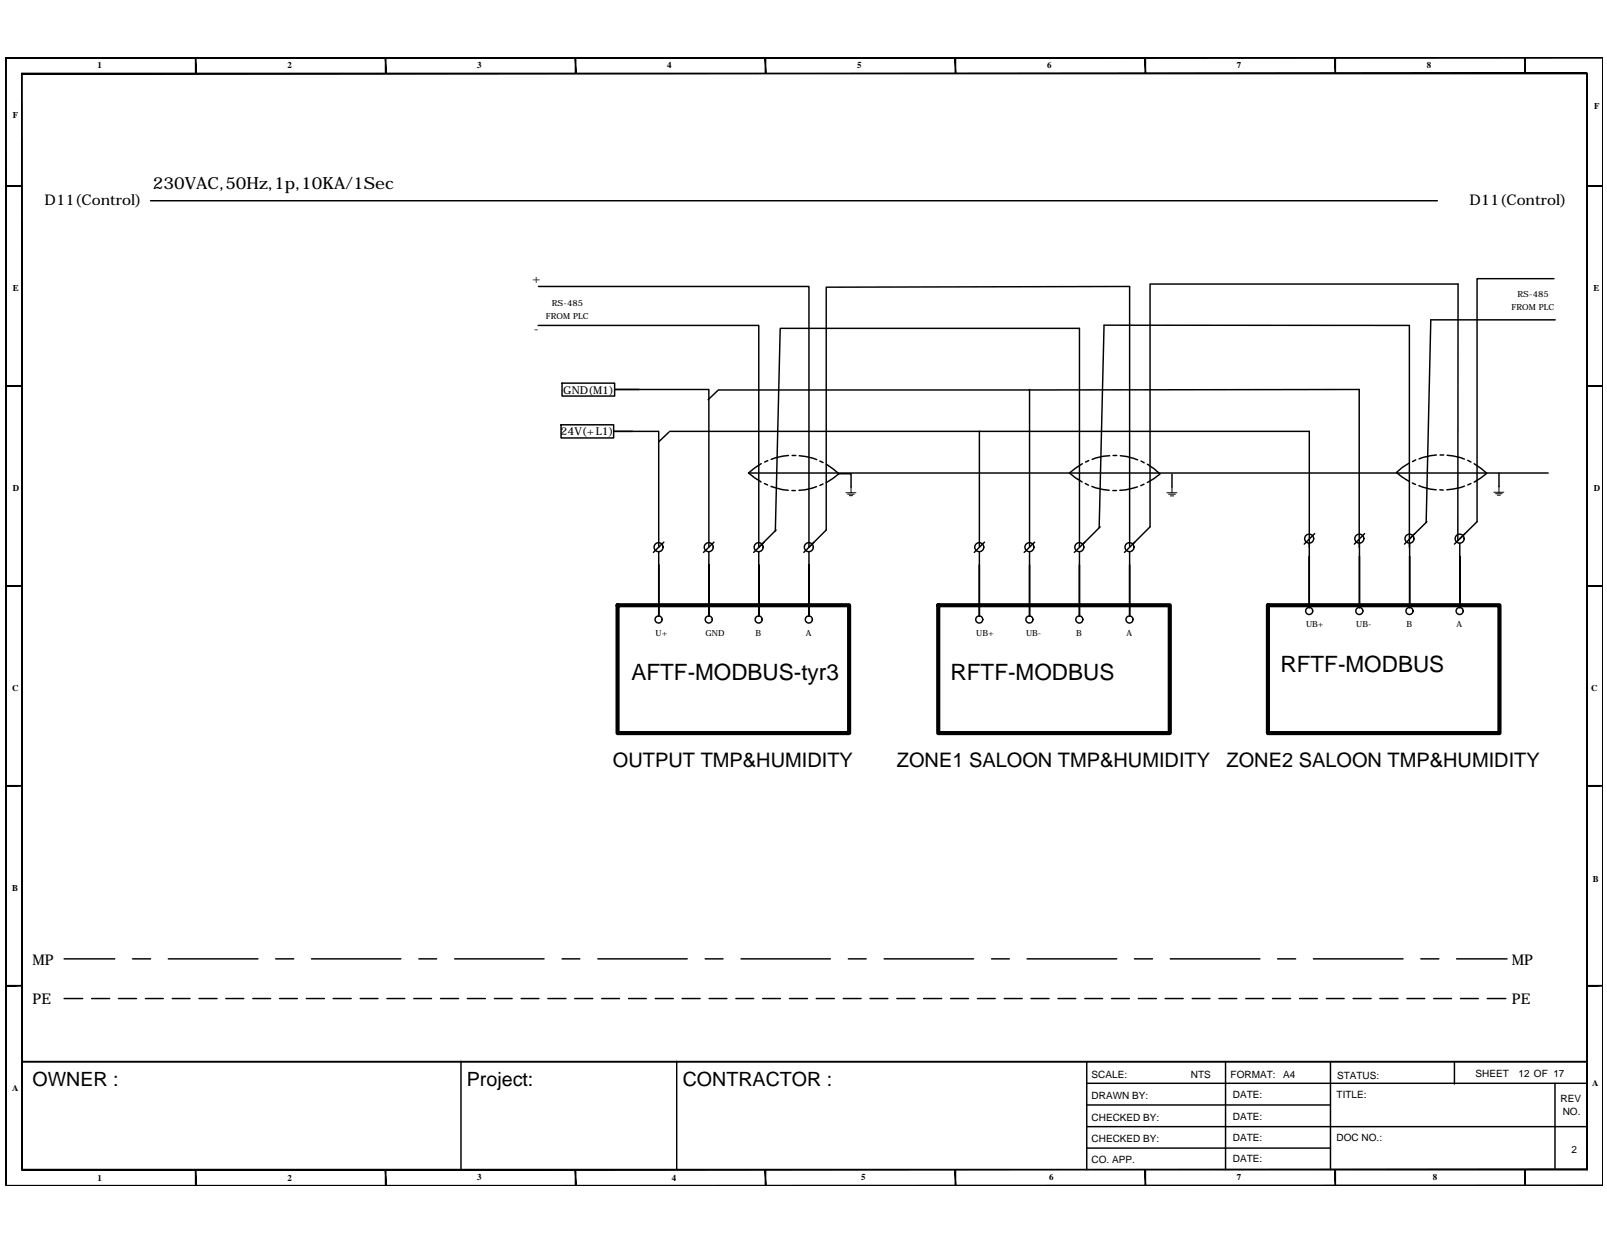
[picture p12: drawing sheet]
<svg xmlns="http://www.w3.org/2000/svg" width="279mm" height="216mm" viewBox="0 0 279 216" stroke-linecap="round" stroke-linejoin="round" font-family="sans-serif">
<!-- layer: FRAME -->
<g fill="#000" stroke="#000" stroke-width=".17">
<path d="M.9 10h277.8zM.9 10.1l277.8-.1z"/>
<path d="M3.7 12.8l.2 190.5v-190.5zM3.7 12.8l.2 190.5h-.2z"/>
<path d="M34 10l.1 2.8v-2.8zM34 10l.1 2.8h-.1z"/>
<path d="M67 10l.1 2.8v-2.8zM67 10l.1 2.8h-.1z"/>
<path d="M100 10l.1 2.8v-2.8zM100 10l.1 2.8h-.1z"/>
<path d="M133 10l.2 2.8v-2.8zM133 10l.2 2.8h-.2z"/>
<path d="M166 10l.2 2.8v-2.8zM166 10l.2 2.8h-.2z"/>
<path d="M199.1 10l.1 2.8v-2.8zM199.1 10l.1 2.8h-.1z"/>
<path d="M232.1 10l.1 2.8v-2.8zM232.1 10l.1 2.8h-.1z"/>
<path d="M265.1 10l.1 2.8v-2.8zM265.1 10l.1 2.8h-.1z"/>
<path d="M3.8 12.8h272.1v-.1zM3.8 12.7h272.1l-272.1 .1z"/>
<path d="M278.7 10v196.1zM278.7 10v196.1z"/>
<path d="M1 32.3v.1l2.8-.1zM1 32.4l2.8-.1v.1z"/>
<path d="M275.9 32.3v.1l2.8-.1zM275.9 32.4l2.8-.1v.1z"/>
<path d="M1 67v.2l2.8-.2zM1 67.2l2.8-.2v.2z"/>
<path d="M275.9 67v.2l2.8-.2zM275.9 67.2l2.8-.2v.2z"/>
<path d="M1 101.8v.1l2.8-.1zM1 101.9l2.8-.1v.1z"/>
<path d="M275.9 101.8v.1l2.8-.1zM275.9 101.9l2.8-.1v.1z"/>
<path d="M1 136.5v.2l2.8-.2zM1 136.7l2.8-.2v.2z"/>
<path d="M275.9 136.5v.2l2.8-.2zM275.9 136.7l2.8-.2v.2z"/>
<path d="M1 171.3v.1l2.8-.1zM1 171.4l2.8-.1v.1z"/>
<path d="M275.9 171.3v.1l2.8-.1zM275.9 171.4l2.8-.1v.1z"/>
<path d="M.9 10v196.1h.2zM.9 10h.2v196.1z"/>
<path d="M3.8 203.3v.1l272.1-.1zM3.8 203.4l272.1-.1v.1z"/>
<path d="M34 203.3l.1 2.8v-2.8zM34 203.3l.1 2.8h-.1z"/>
<path d="M67 203.3l.1 2.8v-2.8zM67 203.3l.1 2.8h-.1z"/>
<path d="M100 203.3l.1 2.8v-2.8zM100 203.3l.1 2.8h-.1z"/>
<path d="M133 203.4v2.7h.2zM133 203.4h.2v2.7z"/>
<path d="M166 203.3l.2 2.8v-2.8zM166 203.3l.2 2.8h-.2z"/>
<path d="M199.1 203.3l.1 2.8v-2.8zM199.1 203.3l.1 2.8h-.1z"/>
<path d="M232.1 203.3l.1 2.8v-2.8zM232.1 203.3l.1 2.8h-.1z"/>
<path d="M265.1 203.3l.1 2.8v-2.8zM265.1 203.3l.1 2.8h-.1z"/>
<path d="M275.9 12.8v190.5h.1zM275.9 12.8h.1v190.5z"/>
<path d="M1 206.1h277.7zM1 206.1h277.7z"/>
</g>
<path d="M3.8 184.5h272.1zM3.8 184.6v18.7M188.9 192.1h42.4M188.9 195.8h86.9M188.9 188.3h86.9M188.9 199.6h42.4M188.9 184.6v18.7" fill="none" stroke="#000" stroke-width=".25"/>
<!-- layer: 0 -->
<g fill="none" stroke="#000" stroke-width=".25">
<path d="M26.2 34.9h223.7M93.6 56.6h38.3v38.5l3-3M93.6 49.8h47v45.3M270.2 48.4h-13.4v42.3l-3 3M270.4 55.6h-21.6l-.8 35.2M97.6 73.8h9.1v2.3h-9.1zM97.7 66.6h9.2v2.2h-9.2zM110 75h-3.3h7.8v20.1M111.1 67.7h-4.2h16.3v27.4M116.3 75.1l-1.8 1.7M116.4 75h111.2v20.1M124.9 67.8l-1.8 1.7"/>
<path d="M125 67.8l111.3-.1v27.4M137.1 79.2l-1.1 .1-1.9 .6M137.7 79.2h.7M139 79.2l1 .1 2 .6M170.3 75v20.1M179 67.7v27.4M192.9 79.2l-1 .1-2 .6M193.5 79.2h.7M194.8 79.2l1 .1 2 .6M246.1 79.9l-.5 .3M249.7 79.1l-1 .1-2 .6M250.4 79.1h.6"/>
<path d="M251.6 79.1l1.1 .2 1.9 .5M114.5 95.9v11.2v-8.9M115.4 94.2l-1.8 1.8M123.2 95.9v11.2v-8.9M124.1 94.2l-1.8 1.8M130.1 82.2l2.2 1.6M130.1 82.2h139.1M131.9 95.9v11.2v-8.9M132.3 80.6l-2.2 1.6M132.9 94.2l-1.9 1.8M132.9 84l.5 .3M133.5 80.1l-.6 .2"/>
<path d="M134 84.6l2 .5 1 .1M134.8 92.3l.9-35.2h52v38M137.7 85.3h.6M140.6 95.9v11.2v-8.9M142 84.6l-2 .5-1.1 .1M142.6 80.2l.5 .2M143.1 84.1l-.5 .3M143.7 80.7l2.2 1.7-2.2 1.5M145.9 82.4h2.1v2.3M170.3 95.9v11.2v-8.9M171.2 94.2l-1.8 1.8M179 95.9v11.2v-8.9"/>
<path d="M179.9 94.2l-1.8 1.8M187.7 95.9v11.2v-8.9M188.2 80.6l-2.3 1.6 2.2 1.6M188.6 94.2l-1.8 1.8M188.7 84l.5 .3M189.3 80.1l-.6 .2M189.8 84.6l2 .5 1 .1M191.1 91.8l.9-35.3 53 .1v38.5M191.3 91.6l-3 3M193.5 85.3h.6M196.4 95.9v11.2v-8.9M196.4 95.1v-45.3l-52.7 .1v42.2l-3.9 3.9"/>
<path d="M197.8 84.6l-2 .5-1.1 .1M198.4 80.2l.5 .2M198.9 84.2l-.6 .2M199.5 80.7l2.2 1.7-2.2 1.5M203.8 82.4v2.3M227.6 94.5v11.1v-8.9M228.6 92.8l-1.8 1.8M236.4 94.5v11.1v-8.9M237.3 92.8l-1.8 1.8M245 80.5l-1.2 .8-1 .8 2.2 1.6M245.1 94.5v11.1v-8.9M245.5 84l.6 .2"/>
<path d="M246 92.8l-1.8 1.8M246.7 84.4l1.9 .6 1.1 .1M248.1 90.7l-3 3M250.3 85.1l.6 .1M253.5 94v-44.6h-53.5v42.2l-4.5 4.4M253.8 94.5v11.1v-8.9M254.6 84.5l-.7 .3-2.3 .3M254.7 92.8l-1.8 1.8M255.2 80l.5 .3M255.7 84l-.5 .3M256.3 80.6l2.2 1.7-2.2 1.5M260.6 82.3v2.3"/>
<path d="M11.1 166.7h8.9M11.1 173.6h3.3M15.9 173.6h3.2M20.6 173.6h3.1M23 166.7h3.2M25.3 173.6h3.1M29.3 166.7h15.5M29.9 173.6h3.1M34.6 173.6h3.1M39.3 173.6h3.1M44 173.6h3M47.9 166.7h3.2"/>
<path d="M48.6 173.6h3.1M53.3 173.6h3.1M54.2 166.7h15.5M57.9 173.6h3.2M62.6 173.6h3.1M67.3 173.6h3.1M71.9 173.6h3.1M72.8 166.7h3.1M76.6 173.6h3.1M79.1 166.7h15.5M81.3 173.6h3.1M86 173.6h3"/>
<path d="M90.6 173.6h3.1M95.3 173.6h3.1M97.7 166.7h3.1M99.9 173.6h3.2M103.9 166.7h15.6M104.6 173.6h3.1M109.3 173.6h3.1M113.9 173.6h3.2M118.6 173.6h3.1M122.6 166.7h3.1M123.3 173.6h3.1M127.9 173.6h3.1"/>
<path d="M128.8 166.7h15.6M132.6 173.6h3.1M137.3 173.6h3.1M141.9 173.6h3.1M146.6 173.6h3.1M147.5 166.7h3.1M151.3 173.6h3.1M153.7 166.7h15.6M155.9 173.6h3.2M160.6 173.6h3.1M165.3 173.6h3.1M169.9 173.6h3.1"/>
<path d="M172.4 166.7h3.1M174.6 173.6h3.1M178.6 166.7h15.6M179.3 173.6h3.1M184 173.6h3M188.6 173.6h3.1M193.3 173.6h3.1M197.2 166.7h3.2M197.9 173.6h3.2M202.6 173.6h3.1M203.5 166.7h15.5M207.3 173.6h3.1"/>
<path d="M211.9 173.6h3.1M216.6 173.6h3.1M221.2 173.6h3.2M222.1 166.7h3.2M225.9 173.6h3.1M228.4 166.7h15.5M230.6 173.6h3.1M235.3 173.6h3.1M239.9 173.6h3.1M244.6 173.6h3.1M247 166.7h3.2M249.3 173.6h3.1"/>
<path d="M253.3 166.7h8.7M253.9 173.6h3.1M258.6 173.6h3.2M80.2 184.5v18.8M117.7 184.5v18.8M213.1 184.6v18.7M231.3 184.6v18.7M252.9 184.7v3.7M270.4 188.3v15"/>
<circle cx="114.5" cy="95.1" r=".78"/>
<circle cx="123.2" cy="95.1" r=".78"/>
<circle cx="131.9" cy="95.1" r=".78"/>
<circle cx="140.6" cy="95.1" r=".78"/>
<circle cx="170.3" cy="95.1" r=".78"/>
<circle cx="179" cy="95.1" r=".78"/>
<circle cx="187.7" cy="95.1" r=".78"/>
<circle cx="196.4" cy="95.1" r=".78"/>
<circle cx="227.6" cy="93.6" r=".78"/>
<circle cx="236.3" cy="93.6" r=".78"/>
<circle cx="245.1" cy="93.6" r=".78"/>
<circle cx="253.8" cy="93.6" r=".78"/>
<circle cx="114.5" cy="107.7" r=".61"/>
<circle cx="123.2" cy="107.7" r=".61"/>
<circle cx="131.9" cy="107.7" r=".61"/>
<circle cx="140.6" cy="107.7" r=".61"/>
<circle cx="170.3" cy="107.7" r=".61"/>
<circle cx="179" cy="107.7" r=".61"/>
<circle cx="187.7" cy="107.7" r=".61"/>
<circle cx="196.4" cy="107.7" r=".61"/>
<circle cx="227.6" cy="106.2" r=".61"/>
<circle cx="236.3" cy="106.2" r=".61"/>
<circle cx="245.1" cy="106.2" r=".61"/>
<circle cx="253.8" cy="106.2" r=".61"/>
</g>
<path d="M107.4 105.2h40.2v22.2h-40.2zM163.1 105.2h40.3v22.2h-40.3zM220.4 105.2h40.3v22.2h-40.3z" fill="none" stroke="#000" stroke-width=".72"/>
<path d="M147.1 85.7h1.7M147.4 85.9h1.1M147.7 86.2h.5M148 84.6v1.1M202.9 85.7h1.7M203.2 85.9h1.2M203.5 86.2h.6M203.8 84.6v1.1M259.7 85.6h1.8M260 85.8h1.2M260.3 86.1h.6M260.6 84.5v1.1" fill="none" stroke="#000" stroke-width=".17"/>
<g font-size="3.9">
<text x="109.8" y="118.3">AFTF-MODBUS-tyr3</text>
<text x="165.3" y="118.3">RFTF-MODBUS</text>
<text x="222.6" y="116.8">RFTF-MODBUS</text>
</g>
<g font-size="3.5">
<text x="106.6" y="133.3">OUTPUT TMP&amp;HUMIDITY</text>
<text x="155.9" y="133.3">ZONE1 SALOON TMP&amp;HUMIDITY</text>
<text x="213.2" y="133.3">ZONE2 SALOON TMP&amp;HUMIDITY</text>
</g>
<g font-size="3.4">
<text x="5.6" y="188.8">OWNER :</text>
<text x="81.2" y="188.7">Project:</text>
<text x="118.7" y="188.8">CONTRACTOR :</text>
</g>
<text font-size="2.9" x="26.6" y="32.8">230VAC,50Hz,1p,10KA/1Sec</text>
<g font-size="2.6">
<text x="7.8" y="35.7">D11(Control)</text>
<text x="255.5" y="35.7">D11(Control)</text>
<text x="5.6" y="167.7">MP</text>
<text x="262.9" y="167.7">MP</text>
<text x="5.6" y="174.6">PE</text>
<text x="262.9" y="174.6">PE</text>
</g>
<g font-size="2.1">
<text x="92.5" y="49.1">+</text>
<text x="92.8" y="57.9">-</text>
</g>
<g font-size="1.9">
<text x="97.9" y="68.4">GND(M1)</text>
<text x="97.5" y="75.7">24V(+L1)</text>
</g>
<g font-size="1.7">
<text x="189.8" y="187.4">SCALE:</text>
<text x="189.8" y="191.1">DRAWN BY:</text>
<text x="207.1" y="187.4">NTS</text>
<text x="214" y="187.4">FORMAT:</text>
<text x="214.3" y="190.8">DATE:</text>
<text x="223.1" y="187.4">A4</text>
<text x="232.4" y="190.9">TITLE:</text>
<text x="232.5" y="187.5">STATUS:</text>
<text x="256.6" y="187.3">SHEET</text>
<text x="264" y="187.3">12 OF 17</text>
<text x="271.3" y="191.5">REV</text>
<text x="189.8" y="194.9">CHECKED BY:</text>
<text x="214.3" y="194.6">DATE:</text>
<text x="271.7" y="193.9">NO.</text>
<text x="189.8" y="202.2">CO. APP.</text>
<text x="189.8" y="198.6">CHECKED BY:</text>
<text x="214.3" y="202">DATE:</text>
<text x="214.3" y="198.3">DATE:</text>
<text x="232.4" y="198.3">DOC NO.:</text>
<text x="273.2" y="200.4">2</text>
</g>
<g font-size="1.5">
<text x="16.9" y="11.9">1</text>
<text x="50" y="11.9">2</text>
<text x="83" y="11.9">3</text>
<text x="116" y="11.9">4</text>
<text x="149" y="11.9">5</text>
<text x="182" y="11.9">6</text>
<text x="215.1" y="11.9">7</text>
<text x="248.1" y="11.9">8</text>
<text x="2.3" y="20.5">F</text>
<text x="277.2" y="18.9">F</text>
<text x="2.2" y="50.6">E</text>
<text x="95.9" y="53.2">RS-485</text>
<text x="262.8" y="53.9">FROM PLC</text>
<text x="263.8" y="51.7">RS-485</text>
<text x="277" y="50.6">E</text>
<text x="94.9" y="55.5">FROM PLC</text>
<text x="2.2" y="85.3">D</text>
<text x="277.1" y="85.3">D</text>
<text x="114" y="110.5">U+</text>
<text x="122.7" y="110.5">GND</text>
<text x="131.4" y="110.5">B</text>
<text x="140.1" y="110.5">A</text>
<text x="169.7" y="110.5">UB+</text>
<text x="178.4" y="110.5">UB-</text>
<text x="187.1" y="110.5">B</text>
<text x="195.8" y="110.5">A</text>
<text x="227.1" y="109.1">UB+</text>
<text x="235.8" y="109.1">UB-</text>
<text x="244.5" y="109.1">B</text>
<text x="253.2" y="109.1">A</text>
<text x="2.1" y="120.1">C</text>
<text x="276.7" y="120.1">C</text>
<text x="2.1" y="154.8">B</text>
<text x="276.9" y="153.3">B</text>
<text x="2.1" y="189.6">A</text>
<text x="276.8" y="188.9">A</text>
<text x="16.9" y="205.2">1</text>
<text x="50" y="205.2">2</text>
<text x="83" y="205.2">3</text>
<text x="116.8" y="205.2">4</text>
<text x="149.7" y="205.2">5</text>
<text x="182.4" y="205.2">6</text>
<text x="215.1" y="205.2">7</text>
<text x="249.1" y="205.2">8</text>
</g>
</svg>
